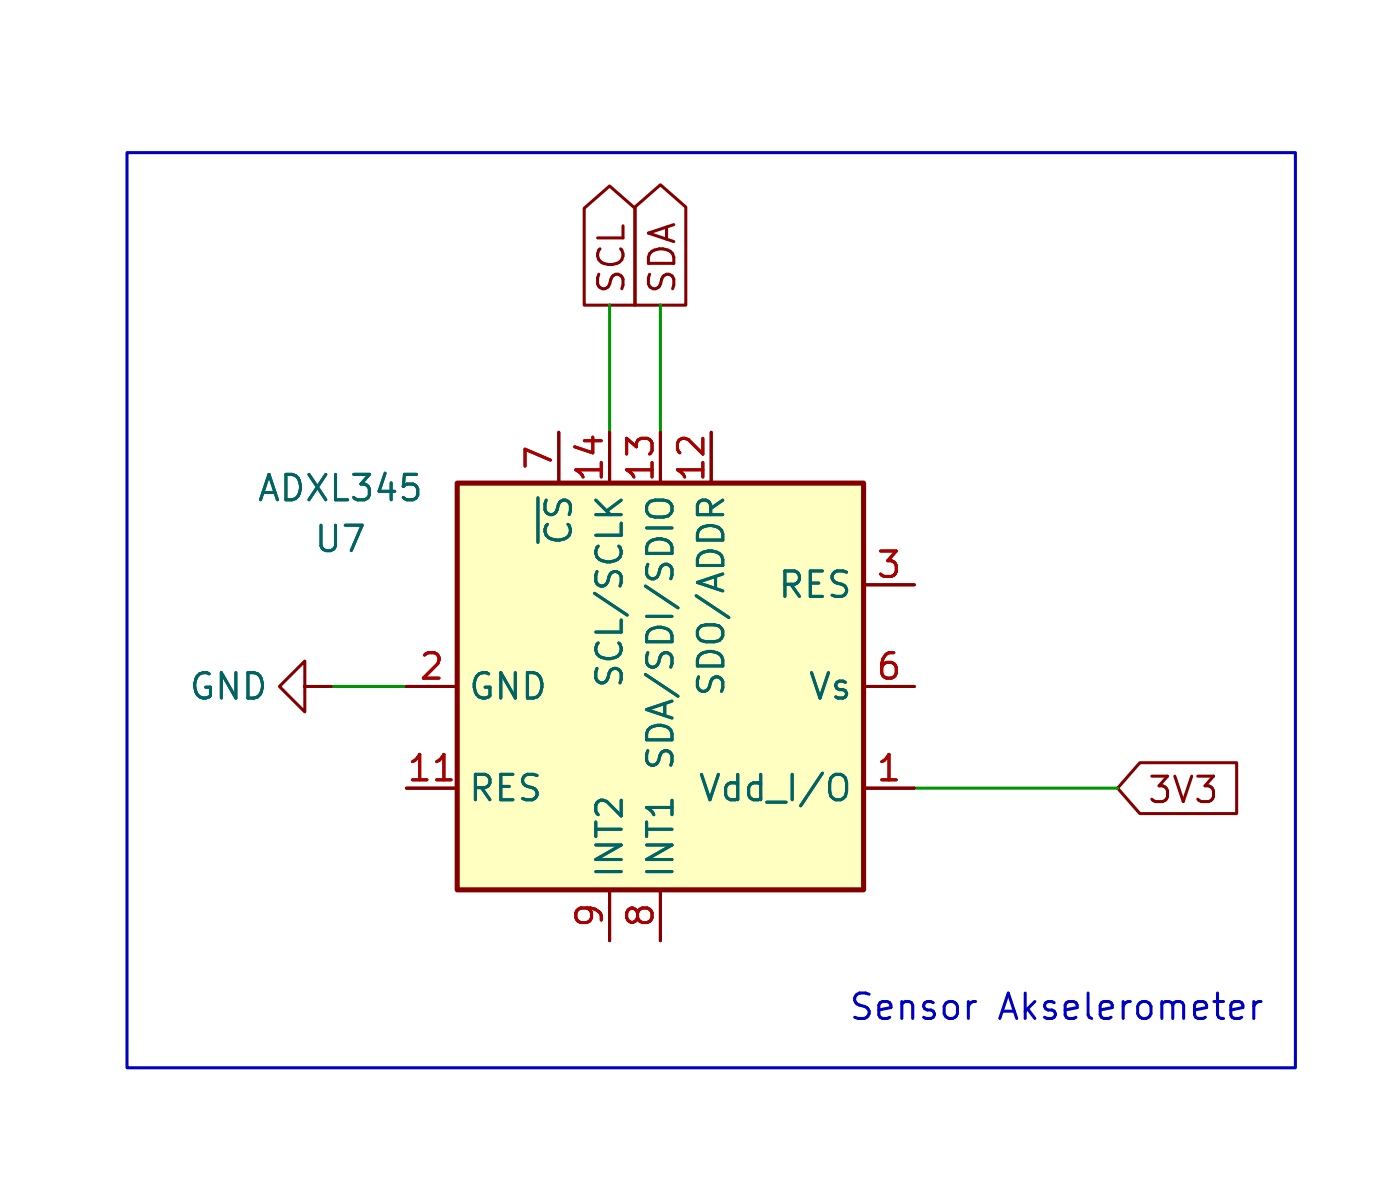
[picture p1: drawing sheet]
(kicad_sch
 (version 20250114)
 (generator "eeschema")
 (generator_version "9.0")
 (paper "User" 70 60)
 (lib_symbols
  (symbol "Sensor_Motion:ADXL343" (exclude_from_sim no) (in_bom yes) (on_board yes)
   (property "Reference" "U" (at -8.89 11.43 0) (effects (font (size 1.27 1.27))))
   (property "Value" "ADXL343" (at -7.62 -11.43 0) (effects (font (size 1.27 1.27))))
   (property "Footprint" "Package_LGA:LGA-14_3x5mm_P0.8mm_LayoutBorder1x6y" (at 0 0 0) (effects (font (size 1.27 1.27)) (hide yes)))
   (property "Datasheet" "https://www.analog.com/media/en/technical-documentation/data-sheets/ADXL343.pdf" (at 0 0 0) (effects (font (size 1.27 1.27)) (hide yes)))
   (property "Description" "3-Axis MEMS Accelerometer, 2/4/8/16g range, I2C/SPI, LGA-14" (at 0 0 0) (effects (font (size 1.27 1.27)) (hide yes)))
   (symbol "ADXL343_0_1"
    (rectangle (start -10.16 10.16) (end 10.16 -10.16) (stroke (width 0.254) (type default)) (fill (type background))))
   (symbol "ADXL343_1_1"
    (pin bidirectional line (at -12.7 2.54 0) (length 2.54) (name "SDO/ADDR" (effects (font (size 1.27 1.27)))) (number "12" (effects (font (size 1.27 1.27)))))
    (pin bidirectional line (at -12.7 0 0) (length 2.54) (name "SDA/SDI/SDIO" (effects (font (size 1.27 1.27)))) (number "13" (effects (font (size 1.27 1.27)))))
    (pin input line (at -12.7 -2.54 0) (length 2.54) (name "SCL/SCLK" (effects (font (size 1.27 1.27)))) (number "14" (effects (font (size 1.27 1.27)))))
    (pin input line (at -12.7 -5.08 0) (length 2.54) (name "~{CS}" (effects (font (size 1.27 1.27)))) (number "7" (effects (font (size 1.27 1.27)))))
    (pin passive line (at -5.08 12.7 270) (length 2.54) (name "RES" (effects (font (size 1.27 1.27)))) (number "3" (effects (font (size 1.27 1.27)))))
    (pin no_connect line (at -5.08 -10.16 90) (length 2.54) (hide yes) (name "NC" (effects (font (size 1.27 1.27)))) (number "10" (effects (font (size 1.27 1.27)))))
    (pin power_in line (at 0 12.7 270) (length 2.54) (name "Vs" (effects (font (size 1.27 1.27)))) (number "6" (effects (font (size 1.27 1.27)))))
    (pin power_in line (at 0 -12.7 90) (length 2.54) (name "GND" (effects (font (size 1.27 1.27)))) (number "2" (effects (font (size 1.27 1.27)))))
    (pin passive line (at 0 -12.7 90) (length 2.54) (hide yes) (name "GND" (effects (font (size 1.27 1.27)))) (number "4" (effects (font (size 1.27 1.27)))))
    (pin passive line (at 0 -12.7 90) (length 2.54) (hide yes) (name "GND" (effects (font (size 1.27 1.27)))) (number "5" (effects (font (size 1.27 1.27)))))
    (pin power_in line (at 5.08 12.7 270) (length 2.54) (name "Vdd_I/O" (effects (font (size 1.27 1.27)))) (number "1" (effects (font (size 1.27 1.27)))))
    (pin passive line (at 5.08 -12.7 90) (length 2.54) (name "RES" (effects (font (size 1.27 1.27)))) (number "11" (effects (font (size 1.27 1.27)))))
    (pin output line (at 12.7 0 180) (length 2.54) (name "INT1" (effects (font (size 1.27 1.27)))) (number "8" (effects (font (size 1.27 1.27)))))
    (pin output line (at 12.7 -2.54 180) (length 2.54) (name "INT2" (effects (font (size 1.27 1.27)))) (number "9" (effects (font (size 1.27 1.27))))))
   (embedded_fonts no))
  (symbol "power:GND"
   (power)
   (pin_numbers (hide yes))
   (pin_names
    (offset 0) (hide yes)) (exclude_from_sim no) (in_bom yes) (on_board yes)
   (property "Reference" "#PWR" (at 0 -6.35 0) (effects (font (size 1.27 1.27)) (hide yes)))
   (property "Value" "GND" (at 0 -3.81 0) (effects (font (size 1.27 1.27))))
   (property "Footprint" "" (at 0 0 0) (effects (font (size 1.27 1.27)) (hide yes)))
   (property "Datasheet" "" (at 0 0 0) (effects (font (size 1.27 1.27)) (hide yes)))
   (property "Description" "Power symbol creates a global label with name \"GND\" , ground" (at 0 0 0) (effects (font (size 1.27 1.27)) (hide yes)))
   (symbol "GND_0_1"
    (polyline (pts (xy 0 0) (xy 0 -1.27) (xy 1.27 -1.27) (xy 0 -2.54) (xy -1.27 -1.27) (xy 0 -1.27)) (stroke (width 0) (type default)) (fill (type none))))
   (symbol "GND_1_1"
    (pin power_in line (at 0 0 270) (length 0) (name "~" (effects (font (size 1.27 1.27)))) (number "1" (effects (font (size 1.27 1.27))))))
   (embedded_fonts no)))
 (rectangle
  (start 6.35 7.62)
  (end 64.77 53.34)
  (stroke (width 0) (type default))
  (fill (type none)))
 (text "Sensor Akselerometer"
  (exclude_from_sim no)
  (at 52.832 50.546 0)
  (effects (font (size 1.27 1.27))))
 (wire
  (pts (xy 20.32 34.29) (xy 16.51 34.29))
  (stroke (width 0) (type default)))
 (wire
  (pts (xy 55.88 39.37) (xy 45.72 39.37))
  (stroke (width 0) (type default)))
 (wire
  (pts (xy 30.48 15.24) (xy 30.48 21.59))
  (stroke (width 0) (type default)))
 (wire
  (pts (xy 33.02 15.24) (xy 33.02 21.59))
  (stroke (width 0) (type default)))
 (global_label "SCL"
  (shape output)
  (at 30.48 15.24 90)
  (fields_autoplaced yes)
  (effects (font (size 1.27 1.27)) (justify left))
  (property "Intersheetrefs" "${INTERSHEET_REFS}" (at 30.48 8.7472 90) (effects (font (size 1.27 1.27)) (justify left) (hide yes))))
 (global_label "SDA"
  (shape output)
  (at 33.02 15.24 90)
  (fields_autoplaced yes)
  (effects (font (size 1.27 1.27)) (justify left))
  (property "Intersheetrefs" "${INTERSHEET_REFS}" (at 33.02 8.6867 90) (effects (font (size 1.27 1.27)) (justify left) (hide yes))))
 (global_label "3V3"
  (shape input)
  (at 55.88 39.37 0)
  (fields_autoplaced yes)
  (effects (font (size 1.27 1.27)) (justify left))
  (property "Intersheetrefs" "${INTERSHEET_REFS}" (at 62.3728 39.37 0) (effects (font (size 1.27 1.27)) (justify left) (hide yes))))
 (symbol
  (lib_id "power:GND")
  (at 16.51 34.29 270)
  (unit 1)
  (exclude_from_sim no)
  (in_bom yes)
  (on_board yes)
  (dnp no)
  (property "Reference" "#PWR015" (at 10.16 34.29 0) (effects (font (size 1.27 1.27)) (hide yes)))
  (property "Value" "GND" (at 11.43 34.29 90) (effects (font (size 1.27 1.27))))
  (property "Footprint" "" (at 16.51 34.29 0) (effects (font (size 1.27 1.27)) (hide yes)))
  (property "Datasheet" "" (at 16.51 34.29 0) (effects (font (size 1.27 1.27)) (hide yes)))
  (property "Description" "Power symbol creates a global label with name \"GND\" , ground" (at 16.51 34.29 0) (effects (font (size 1.27 1.27)) (hide yes)))
  (pin "1"))
 (symbol
  (lib_id "Sensor_Motion:ADXL343")
  (at 33.02 34.29 270)
  (unit 1)
  (exclude_from_sim no)
  (in_bom yes)
  (on_board yes)
  (dnp no)
  (property "Reference" "U7" (at 17.018 26.924 90) (effects (font (size 1.27 1.27))))
  (property "Value" "ADXL345" (at 17.018 24.384 90) (effects (font (size 1.27 1.27))))
  (property "Footprint" "Package_LGA:LGA-14_3x5mm_P0.8mm_LayoutBorder1x6y" (at 33.02 34.29 0) (effects (font (size 1.27 1.27)) (hide yes)))
  (property "Datasheet" "https://www.analog.com/media/en/technical-documentation/data-sheets/ADXL343.pdf" (at 33.02 34.29 0) (effects (font (size 1.27 1.27)) (hide yes)))
  (property "Description" "3-Axis MEMS Accelerometer, 2/4/8/16g range, I2C/SPI, LGA-14" (at 33.02 34.29 0) (effects (font (size 1.27 1.27)) (hide yes)))
  (pin "2")
  (pin "7")
  (pin "10")
  (pin "8")
  (pin "12")
  (pin "4")
  (pin "13")
  (pin "6")
  (pin "3")
  (pin "14")
  (pin "5")
  (pin "1")
  (pin "11")
  (pin "9")))
